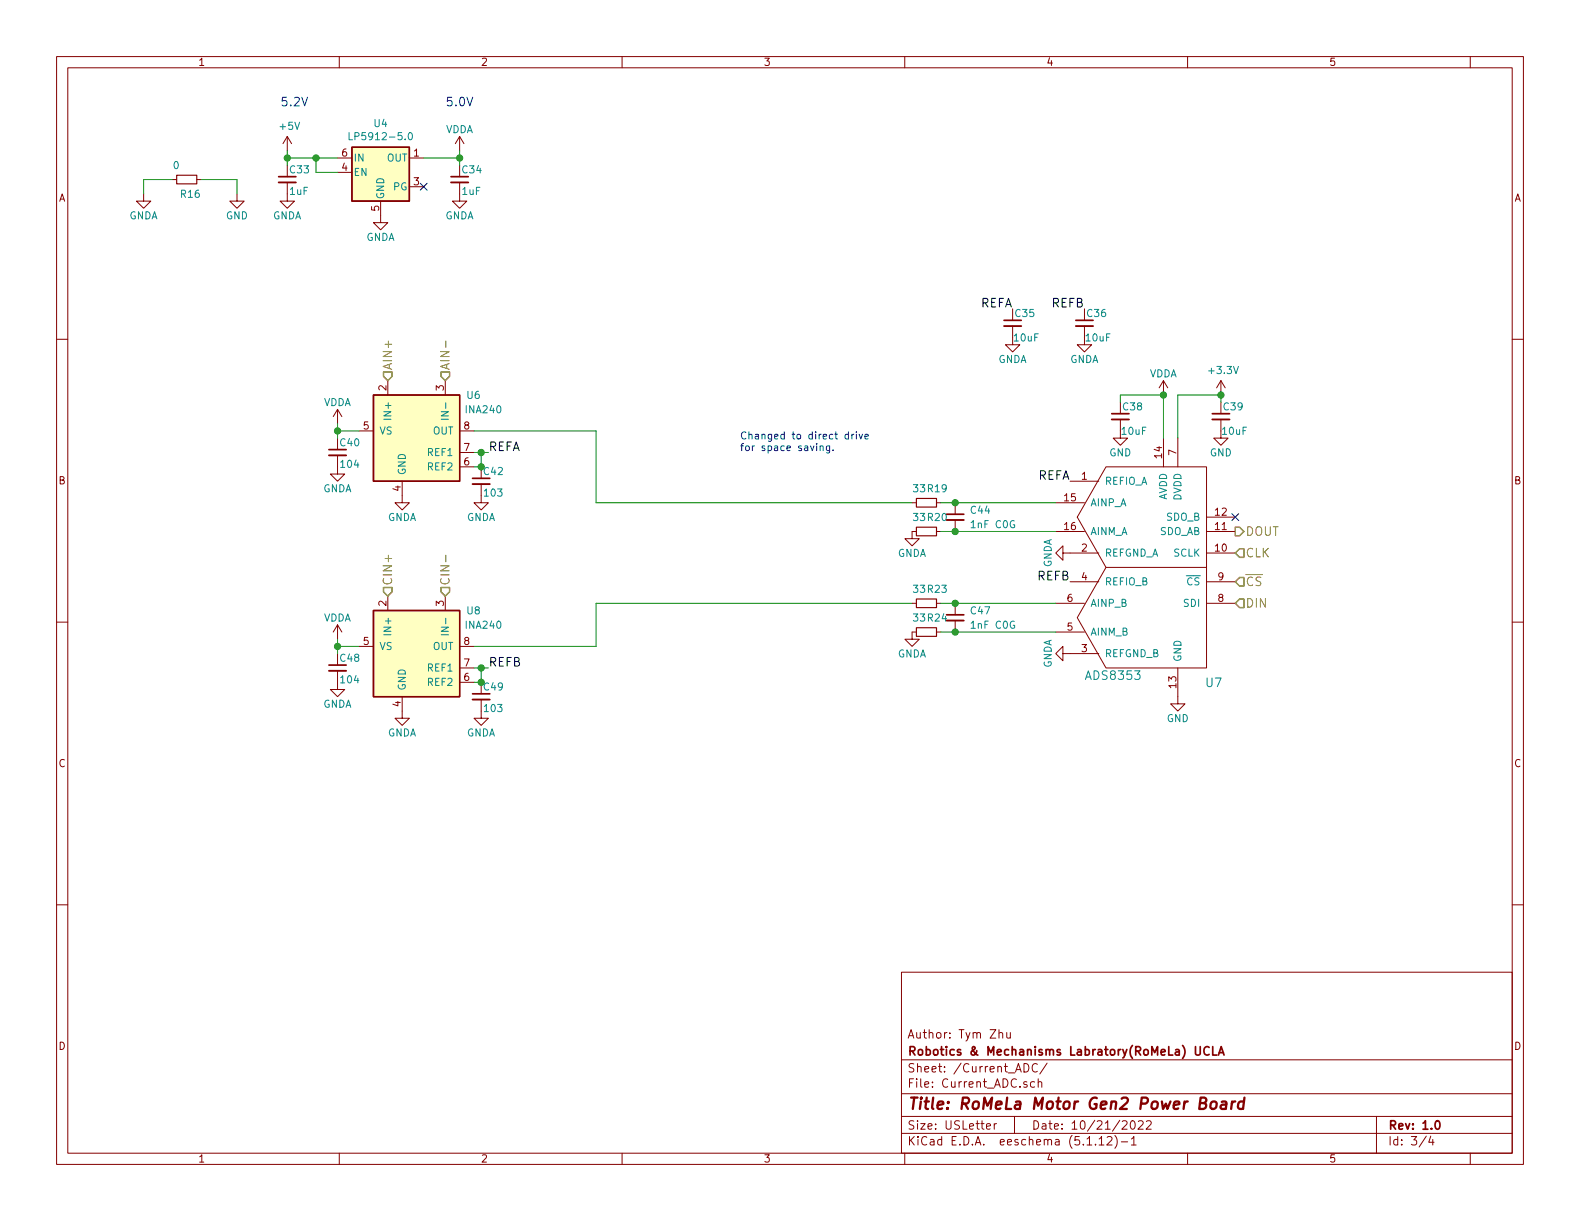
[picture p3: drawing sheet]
EESchema Schematic File Version 4
EELAYER 30 0
EELAYER END
$Descr USLetter 11000 8500
encoding utf-8
Sheet 3 4
Title "RoMeLa Motor Gen2 Power Board"
Date "10/21/2022"
Rev "1.0"
Comp "Robotics & Mechanisms Labratory(RoMeLa) UCLA"
Comment1 "Author: Tym Zhu"
Comment2 ""
Comment3 ""
Comment4 ""
$EndDescr
Text HLabel 2700 2650 1    60   Input ~ 0
AIN+
Text HLabel 3100 2650 1    60   Input ~ 0
AIN-
Text HLabel 2700 4150 1    60   Input ~ 0
CIN+
Text HLabel 3100 4150 1    60   Input ~ 0
CIN-
$Comp
L Motor_Gen2P-rescue:GND-power #PWR052
U 1 1
P 1650 1350
F 0 "#PWR052" H 1650 1100 50  0001 C CNN
F 1 "GND" H 1650 1200 50  0000 C CNN
F 2 "" H 1650 1350 50  0000 C CNN
F 3 "" H 1650 1350 50  0000 C CNN
	1    1650 1350
	1    0    0    -1  
$EndComp
$Comp
L Motor_Gen2P-rescue:GNDA-power #PWR066
U 1 1
P 2800 3450
F 0 "#PWR066" H 2800 3200 50  0001 C CNN
F 1 "GNDA" H 2800 3300 50  0000 C CNN
F 2 "" H 2800 3450 50  0000 C CNN
F 3 "" H 2800 3450 50  0000 C CNN
	1    2800 3450
	1    0    0    -1  
$EndComp
$Comp
L Motor_Gen2P-rescue:GNDA-power #PWR051
U 1 1
P 1000 1350
F 0 "#PWR051" H 1000 1100 50  0001 C CNN
F 1 "GNDA" H 1000 1200 50  0000 C CNN
F 2 "" H 1000 1350 50  0000 C CNN
F 3 "" H 1000 1350 50  0000 C CNN
	1    1000 1350
	1    0    0    -1  
$EndComp
Wire Wire Line
	1000 1250 1000 1350
Wire Wire Line
	1650 1250 1650 1350
$Comp
L Motor_Gen2P-rescue:VDDA-power #PWR062
U 1 1
P 2350 2950
F 0 "#PWR062" H 2350 2800 50  0001 C CNN
F 1 "VDDA" H 2350 3100 50  0000 C CNN
F 2 "" H 2350 2950 50  0000 C CNN
F 3 "" H 2350 2950 50  0000 C CNN
	1    2350 2950
	1    0    0    -1  
$EndComp
$Comp
L Motor_Gen2P-rescue:VDDA-power #PWR050
U 1 1
P 3200 1050
F 0 "#PWR050" H 3200 900 50  0001 C CNN
F 1 "VDDA" H 3200 1200 50  0000 C CNN
F 2 "" H 3200 1050 50  0000 C CNN
F 3 "" H 3200 1050 50  0000 C CNN
	1    3200 1050
	1    0    0    -1  
$EndComp
$Comp
L Motor_Gen2P-rescue:C_Small-Device C42
U 1 1
P 3350 3350
F 0 "C42" H 3360 3420 50  0000 L CNN
F 1 "103" H 3360 3270 50  0000 L CNN
F 2 "Capacitor_SMD:C_0402_1005Metric" H 3350 3350 50  0001 C CNN
F 3 "" H 3350 3350 50  0000 C CNN
	1    3350 3350
	1    0    0    -1  
$EndComp
$Comp
L Motor_Gen2P-rescue:R_Small-Device R19
U 1 1
P 6450 3500
F 0 "R19" V 6350 3500 50  0000 L CNN
F 1 "33" V 6350 3400 50  0000 L CNN
F 2 "Resistor_SMD:R_0402_1005Metric" H 6450 3500 50  0001 C CNN
F 3 "" H 6450 3500 50  0000 C CNN
	1    6450 3500
	0    1    1    0   
$EndComp
$Comp
L Motor_Gen2P-rescue:R_Small-Device R20
U 1 1
P 6450 3700
F 0 "R20" V 6350 3700 50  0000 L CNN
F 1 "33" V 6350 3600 50  0000 L CNN
F 2 "Resistor_SMD:R_0402_1005Metric" H 6450 3700 50  0001 C CNN
F 3 "" H 6450 3700 50  0000 C CNN
	1    6450 3700
	0    1    1    0   
$EndComp
$Comp
L Motor_Gen2P-rescue:C_Small-Device C44
U 1 1
P 6650 3600
F 0 "C44" H 6750 3650 50  0000 L CNN
F 1 "1nF C0G" H 6750 3550 50  0000 L CNN
F 2 "Capacitor_SMD:C_0402_1005Metric" H 6650 3600 50  0001 C CNN
F 3 "" H 6650 3600 50  0000 C CNN
	1    6650 3600
	1    0    0    -1  
$EndComp
$Comp
L Motor_Gen2P-rescue:C_Small-Device C39
U 1 1
P 8500 2900
F 0 "C39" H 8510 2970 50  0000 L CNN
F 1 "10uF" H 8500 2800 50  0000 L CNN
F 2 "Capacitor_SMD:C_0805_2012Metric" H 8500 2900 50  0001 C CNN
F 3 "" H 8500 2900 50  0000 C CNN
	1    8500 2900
	1    0    0    -1  
$EndComp
$Comp
L Motor_Gen2P-rescue:GNDA-power #PWR067
U 1 1
P 3350 3450
F 0 "#PWR067" H 3350 3200 50  0001 C CNN
F 1 "GNDA" H 3350 3300 50  0000 C CNN
F 2 "" H 3350 3450 50  0000 C CNN
F 3 "" H 3350 3450 50  0000 C CNN
	1    3350 3450
	1    0    0    -1  
$EndComp
$Comp
L Motor_Gen2P-rescue:GNDA-power #PWR077
U 1 1
P 2800 4950
F 0 "#PWR077" H 2800 4700 50  0001 C CNN
F 1 "GNDA" H 2800 4800 50  0000 C CNN
F 2 "" H 2800 4950 50  0000 C CNN
F 3 "" H 2800 4950 50  0000 C CNN
	1    2800 4950
	1    0    0    -1  
$EndComp
$Comp
L Motor_Gen2P-rescue:VDDA-power #PWR073
U 1 1
P 2350 4450
F 0 "#PWR073" H 2350 4300 50  0001 C CNN
F 1 "VDDA" H 2350 4600 50  0000 C CNN
F 2 "" H 2350 4450 50  0000 C CNN
F 3 "" H 2350 4450 50  0000 C CNN
	1    2350 4450
	1    0    0    -1  
$EndComp
$Comp
L Motor_Gen2P-rescue:C_Small-Device C38
U 1 1
P 7800 2900
F 0 "C38" H 7810 2970 50  0000 L CNN
F 1 "10uF" H 7800 2800 50  0000 L CNN
F 2 "Capacitor_SMD:C_0805_2012Metric" H 7800 2900 50  0001 C CNN
F 3 "" H 7800 2900 50  0000 C CNN
	1    7800 2900
	1    0    0    -1  
$EndComp
$Comp
L Motor_Gen2P-rescue:GNDA-power #PWR078
U 1 1
P 3350 4950
F 0 "#PWR078" H 3350 4700 50  0001 C CNN
F 1 "GNDA" H 3350 4800 50  0000 C CNN
F 2 "" H 3350 4950 50  0000 C CNN
F 3 "" H 3350 4950 50  0000 C CNN
	1    3350 4950
	1    0    0    -1  
$EndComp
Text HLabel 8600 3700 2    60   Output ~ 0
DOUT
Text HLabel 8600 4200 2    60   Input ~ 0
DIN
Text HLabel 8600 3850 2    60   Input ~ 0
CLK
$Comp
L Motor_Gen2P-rescue:LP5912-5.0-RoMeLa_Motor U4
U 1 1
P 2650 1200
F 0 "U4" H 2650 1542 50  0000 C CNN
F 1 "LP5912-5.0" H 2650 1451 50  0000 C CNN
F 2 "Package_SON:WSON-6-1EP_2x2mm_P0.65mm_EP1x1.6mm" H 2650 1525 50  0001 C CIN
F 3 "" H 2650 1250 50  0001 C CNN
	1    2650 1200
	1    0    0    -1  
$EndComp
Wire Wire Line
	2950 1100 3200 1100
Wire Wire Line
	3200 1100 3200 1050
Wire Wire Line
	2350 1200 2200 1200
Wire Wire Line
	2200 1200 2200 1100
Wire Wire Line
	2200 1100 2350 1100
Wire Wire Line
	2200 1100 2000 1100
Wire Wire Line
	2000 1100 2000 1050
Connection ~ 2200 1100
NoConn ~ 2950 1300
$Comp
L Motor_Gen2P-rescue:C_Small-Device C33
U 1 1
P 2000 1250
F 0 "C33" H 2010 1320 50  0000 L CNN
F 1 "1uF" H 2010 1170 50  0000 L CNN
F 2 "Capacitor_SMD:C_0603_1608Metric" H 2000 1250 50  0001 C CNN
F 3 "" H 2000 1250 50  0000 C CNN
	1    2000 1250
	1    0    0    -1  
$EndComp
Wire Wire Line
	2000 1100 2000 1150
Connection ~ 2000 1100
$Comp
L Motor_Gen2P-rescue:C_Small-Device C34
U 1 1
P 3200 1250
F 0 "C34" H 3210 1320 50  0000 L CNN
F 1 "1uF" H 3210 1170 50  0000 L CNN
F 2 "Capacitor_SMD:C_0603_1608Metric" H 3200 1250 50  0001 C CNN
F 3 "" H 3200 1250 50  0000 C CNN
	1    3200 1250
	1    0    0    -1  
$EndComp
Wire Wire Line
	3200 1100 3200 1150
Connection ~ 3200 1100
$Comp
L Motor_Gen2P-rescue:ADS8353-RoMeLa_Motor U7
U 1 1
P 7900 3600
F 0 "U7" H 8450 2450 60  0000 C CNN
F 1 "ADS8353" H 7750 2500 60  0000 C CNN
F 2 "RoMeLa_Motor:WQFN-16-1EP_3x3mm_P0.5mm_EP0.8x0.8mm" H 7800 4550 60  0001 C CNN
F 3 "" H 7900 3600 60  0001 C CNN
	1    7900 3600
	1    0    0    -1  
$EndComp
NoConn ~ 8600 3600
Text HLabel 8600 4050 2    60   Input ~ 0
~CS
Wire Wire Line
	6550 3700 6650 3700
Wire Wire Line
	6550 3500 6650 3500
$Comp
L Motor_Gen2P-rescue:+5V-power #PWR049
U 1 1
P 2000 1050
F 0 "#PWR049" H 2000 900 50  0001 C CNN
F 1 "+5V" H 2015 1223 50  0000 C CNN
F 2 "" H 2000 1050 50  0001 C CNN
F 3 "" H 2000 1050 50  0001 C CNN
	1    2000 1050
	1    0    0    -1  
$EndComp
Text Notes 1950 750  0    60   ~ 0
5.2V
Text Notes 3100 750  0    60   ~ 0
5.0V
$Comp
L Motor_Gen2P-rescue:VDDA-power #PWR059
U 1 1
P 8100 2750
F 0 "#PWR059" H 8100 2600 50  0001 C CNN
F 1 "VDDA" H 8100 2900 50  0000 C CNN
F 2 "" H 8100 2750 50  0000 C CNN
F 3 "" H 8100 2750 50  0000 C CNN
	1    8100 2750
	1    0    0    -1  
$EndComp
$Comp
L Motor_Gen2P-rescue:GND-power #PWR064
U 1 1
P 8500 3000
F 0 "#PWR064" H 8500 2750 50  0001 C CNN
F 1 "GND" H 8500 2850 50  0000 C CNN
F 2 "" H 8500 3000 50  0000 C CNN
F 3 "" H 8500 3000 50  0000 C CNN
	1    8500 3000
	1    0    0    -1  
$EndComp
$Comp
L Motor_Gen2P-rescue:GNDA-power #PWR074
U 1 1
P 7450 4550
F 0 "#PWR074" H 7450 4300 50  0001 C CNN
F 1 "GNDA" H 7450 4400 50  0000 C CNN
F 2 "" H 7450 4550 50  0000 C CNN
F 3 "" H 7450 4550 50  0000 C CNN
	1    7450 4550
	0    1    1    0   
$EndComp
$Comp
L Motor_Gen2P-rescue:GNDA-power #PWR070
U 1 1
P 7450 3850
F 0 "#PWR070" H 7450 3600 50  0001 C CNN
F 1 "GNDA" H 7450 3700 50  0000 C CNN
F 2 "" H 7450 3850 50  0000 C CNN
F 3 "" H 7450 3850 50  0000 C CNN
	1    7450 3850
	0    1    1    0   
$EndComp
$Comp
L Motor_Gen2P-rescue:GND-power #PWR076
U 1 1
P 8200 4850
F 0 "#PWR076" H 8200 4600 50  0001 C CNN
F 1 "GND" H 8200 4700 50  0000 C CNN
F 2 "" H 8200 4850 50  0000 C CNN
F 3 "" H 8200 4850 50  0000 C CNN
	1    8200 4850
	1    0    0    -1  
$EndComp
Text Label 7450 3350 2    60   ~ 0
REFA
Text Label 7450 4050 2    60   ~ 0
REFB
Text Label 7050 2150 2    60   ~ 0
REFA
Text Label 7550 2150 2    60   ~ 0
REFB
$Comp
L Motor_Gen2P-rescue:C_Small-Device C35
U 1 1
P 7050 2250
F 0 "C35" H 7060 2320 50  0000 L CNN
F 1 "10uF" H 7050 2150 50  0000 L CNN
F 2 "Capacitor_SMD:C_0805_2012Metric" H 7050 2250 50  0001 C CNN
F 3 "" H 7050 2250 50  0000 C CNN
	1    7050 2250
	1    0    0    -1  
$EndComp
$Comp
L Motor_Gen2P-rescue:C_Small-Device C36
U 1 1
P 7550 2250
F 0 "C36" H 7560 2320 50  0000 L CNN
F 1 "10uF" H 7550 2150 50  0000 L CNN
F 2 "Capacitor_SMD:C_0805_2012Metric" H 7550 2250 50  0001 C CNN
F 3 "" H 7550 2250 50  0000 C CNN
	1    7550 2250
	1    0    0    -1  
$EndComp
$Comp
L Motor_Gen2P-rescue:GNDA-power #PWR057
U 1 1
P 7050 2350
F 0 "#PWR057" H 7050 2100 50  0001 C CNN
F 1 "GNDA" H 7050 2200 50  0000 C CNN
F 2 "" H 7050 2350 50  0000 C CNN
F 3 "" H 7050 2350 50  0000 C CNN
	1    7050 2350
	1    0    0    -1  
$EndComp
$Comp
L Motor_Gen2P-rescue:GNDA-power #PWR058
U 1 1
P 7550 2350
F 0 "#PWR058" H 7550 2100 50  0001 C CNN
F 1 "GNDA" H 7550 2200 50  0000 C CNN
F 2 "" H 7550 2350 50  0000 C CNN
F 3 "" H 7550 2350 50  0000 C CNN
	1    7550 2350
	1    0    0    -1  
$EndComp
Wire Wire Line
	6650 3700 7350 3700
Connection ~ 6650 3700
Wire Wire Line
	7350 3500 6650 3500
Connection ~ 6650 3500
$Comp
L Motor_Gen2P-rescue:GNDA-power #PWR069
U 1 1
P 6350 3700
F 0 "#PWR069" H 6350 3450 50  0001 C CNN
F 1 "GNDA" H 6350 3550 50  0000 C CNN
F 2 "" H 6350 3700 50  0000 C CNN
F 3 "" H 6350 3700 50  0000 C CNN
	1    6350 3700
	1    0    0    -1  
$EndComp
$Comp
L Motor_Gen2P-rescue:R_Small-Device R23
U 1 1
P 6450 4200
F 0 "R23" V 6350 4200 50  0000 L CNN
F 1 "33" V 6350 4100 50  0000 L CNN
F 2 "Resistor_SMD:R_0402_1005Metric" H 6450 4200 50  0001 C CNN
F 3 "" H 6450 4200 50  0000 C CNN
	1    6450 4200
	0    1    1    0   
$EndComp
$Comp
L Motor_Gen2P-rescue:R_Small-Device R24
U 1 1
P 6450 4400
F 0 "R24" V 6350 4400 50  0000 L CNN
F 1 "33" V 6350 4300 50  0000 L CNN
F 2 "Resistor_SMD:R_0402_1005Metric" H 6450 4400 50  0001 C CNN
F 3 "" H 6450 4400 50  0000 C CNN
	1    6450 4400
	0    1    1    0   
$EndComp
$Comp
L Motor_Gen2P-rescue:C_Small-Device C47
U 1 1
P 6650 4300
F 0 "C47" H 6750 4350 50  0000 L CNN
F 1 "1nF C0G" H 6750 4250 50  0000 L CNN
F 2 "Capacitor_SMD:C_0402_1005Metric" H 6650 4300 50  0001 C CNN
F 3 "" H 6650 4300 50  0000 C CNN
	1    6650 4300
	1    0    0    -1  
$EndComp
Wire Wire Line
	6550 4400 6650 4400
Wire Wire Line
	6550 4200 6650 4200
Wire Wire Line
	6650 4400 7350 4400
Connection ~ 6650 4400
Wire Wire Line
	7350 4200 6650 4200
Connection ~ 6650 4200
$Comp
L Motor_Gen2P-rescue:GNDA-power #PWR072
U 1 1
P 6350 4400
F 0 "#PWR072" H 6350 4150 50  0001 C CNN
F 1 "GNDA" H 6350 4250 50  0000 C CNN
F 2 "" H 6350 4400 50  0000 C CNN
F 3 "" H 6350 4400 50  0000 C CNN
	1    6350 4400
	1    0    0    -1  
$EndComp
Wire Wire Line
	3300 4500 4150 4500
Wire Wire Line
	4150 4500 4150 4200
Wire Wire Line
	3300 3000 4150 3000
Wire Wire Line
	2350 2950 2350 3000
Wire Wire Line
	2350 3000 2500 3000
Wire Wire Line
	2350 4450 2350 4500
Wire Wire Line
	2350 4500 2500 4500
$Comp
L Motor_Gen2P-rescue:C_Small-Device C40
U 1 1
P 2350 3150
F 0 "C40" H 2360 3220 50  0000 L CNN
F 1 "104" H 2360 3070 50  0000 L CNN
F 2 "Capacitor_SMD:C_0402_1005Metric" H 2350 3150 50  0001 C CNN
F 3 "" H 2350 3150 50  0000 C CNN
	1    2350 3150
	1    0    0    -1  
$EndComp
$Comp
L Motor_Gen2P-rescue:C_Small-Device C48
U 1 1
P 2350 4650
F 0 "C48" H 2360 4720 50  0000 L CNN
F 1 "104" H 2360 4570 50  0000 L CNN
F 2 "Capacitor_SMD:C_0402_1005Metric" H 2350 4650 50  0001 C CNN
F 3 "" H 2350 4650 50  0000 C CNN
	1    2350 4650
	1    0    0    -1  
$EndComp
Wire Wire Line
	2350 4550 2350 4500
Connection ~ 2350 4500
Wire Wire Line
	2350 3050 2350 3000
Connection ~ 2350 3000
$Comp
L Motor_Gen2P-rescue:GNDA-power #PWR065
U 1 1
P 2350 3250
F 0 "#PWR065" H 2350 3000 50  0001 C CNN
F 1 "GNDA" H 2350 3100 50  0000 C CNN
F 2 "" H 2350 3250 50  0000 C CNN
F 3 "" H 2350 3250 50  0000 C CNN
	1    2350 3250
	1    0    0    -1  
$EndComp
$Comp
L Motor_Gen2P-rescue:GNDA-power #PWR075
U 1 1
P 2350 4750
F 0 "#PWR075" H 2350 4500 50  0001 C CNN
F 1 "GNDA" H 2350 4600 50  0000 C CNN
F 2 "" H 2350 4750 50  0000 C CNN
F 3 "" H 2350 4750 50  0000 C CNN
	1    2350 4750
	1    0    0    -1  
$EndComp
Text Label 3400 3150 0    60   ~ 0
REFA
Wire Wire Line
	3300 3250 3350 3250
Wire Wire Line
	3350 3250 3350 3150
Wire Wire Line
	3300 3150 3350 3150
Wire Wire Line
	3350 3150 3400 3150
Connection ~ 3350 3150
Text Label 3400 4650 0    60   ~ 0
REFB
Wire Wire Line
	3300 4750 3350 4750
Wire Wire Line
	3350 4750 3350 4650
Wire Wire Line
	3350 4650 3300 4650
Wire Wire Line
	3400 4650 3350 4650
Connection ~ 3350 4650
Connection ~ 3350 3250
$Comp
L Motor_Gen2P-rescue:C_Small-Device C49
U 1 1
P 3350 4850
F 0 "C49" H 3360 4920 50  0000 L CNN
F 1 "103" H 3360 4770 50  0000 L CNN
F 2 "Capacitor_SMD:C_0402_1005Metric" H 3350 4850 50  0001 C CNN
F 3 "" H 3350 4850 50  0000 C CNN
	1    3350 4850
	1    0    0    -1  
$EndComp
Connection ~ 3350 4750
$Comp
L Motor_Gen2P-rescue:R_Small-Device R16
U 1 1
P 1300 1250
F 0 "R16" V 1400 1200 50  0000 L CNN
F 1 "0" V 1200 1150 50  0000 L CNN
F 2 "NetTie:NetTie-2_SMD_Pad0.5mm" H 1300 1250 50  0001 C CNN
F 3 "" H 1300 1250 50  0000 C CNN
	1    1300 1250
	0    1    1    0   
$EndComp
Wire Wire Line
	1000 1250 1200 1250
Wire Wire Line
	1400 1250 1650 1250
Wire Wire Line
	8100 2750 8100 3050
Wire Wire Line
	7800 2800 7800 2750
Wire Wire Line
	7800 2750 8100 2750
Connection ~ 8100 2750
$Comp
L Motor_Gen2P-rescue:GND-power #PWR063
U 1 1
P 7800 3000
F 0 "#PWR063" H 7800 2750 50  0001 C CNN
F 1 "GND" H 7800 2850 50  0000 C CNN
F 2 "" H 7800 3000 50  0000 C CNN
F 3 "" H 7800 3000 50  0000 C CNN
	1    7800 3000
	1    0    0    -1  
$EndComp
$Comp
L Motor_Gen2P-rescue:+3.3V-power #PWR060
U 1 1
P 8500 2750
F 0 "#PWR060" H 8500 2600 50  0001 C CNN
F 1 "+3.3V" H 8515 2923 50  0000 C CNN
F 2 "" H 8500 2750 50  0001 C CNN
F 3 "" H 8500 2750 50  0001 C CNN
	1    8500 2750
	1    0    0    -1  
$EndComp
Wire Wire Line
	8500 2750 8200 2750
Wire Wire Line
	8200 2750 8200 3050
Wire Wire Line
	8500 2750 8500 2800
Connection ~ 8500 2750
$Comp
L Motor_Gen2-rescue:INA240-RoMeLa_Motor U8
U 1 1
P 2900 4550
AR Path="/5E193697" Ref="U8"  Part="1" 
AR Path="/5828F3AC/5E193697" Ref="U8"  Part="1" 
F 0 "U8" H 3350 4850 50  0000 R CNN
F 1 "INA240" H 3500 4750 50  0000 R CNN
F 2 "Package_SO:TSSOP-8_4.4x3mm_P0.65mm" H 3100 4200 50  0001 L CNN
F 3 "" H 3550 3850 50  0001 C CNN
	1    2900 4550
	1    0    0    -1  
$EndComp
$Comp
L Motor_Gen2-rescue:INA240-RoMeLa_Motor U6
U 1 1
P 2900 3050
AR Path="/5E18A03E" Ref="U6"  Part="1" 
AR Path="/5828F3AC/5E18A03E" Ref="U6"  Part="1" 
F 0 "U6" H 3350 3350 50  0000 R CNN
F 1 "INA240" H 3500 3250 50  0000 R CNN
F 2 "Package_SO:TSSOP-8_4.4x3mm_P0.65mm" H 3100 2700 50  0001 L CNN
F 3 "" H 3550 2350 50  0001 C CNN
	1    2900 3050
	1    0    0    -1  
$EndComp
$Comp
L Motor_Gen2P-rescue:GNDA-power #PWR0122
U 1 1
P 2000 1350
F 0 "#PWR0122" H 2000 1100 50  0001 C CNN
F 1 "GNDA" H 2000 1200 50  0000 C CNN
F 2 "" H 2000 1350 50  0000 C CNN
F 3 "" H 2000 1350 50  0000 C CNN
	1    2000 1350
	1    0    0    -1  
$EndComp
$Comp
L Motor_Gen2P-rescue:GNDA-power #PWR0123
U 1 1
P 2650 1500
F 0 "#PWR0123" H 2650 1250 50  0001 C CNN
F 1 "GNDA" H 2650 1350 50  0000 C CNN
F 2 "" H 2650 1500 50  0000 C CNN
F 3 "" H 2650 1500 50  0000 C CNN
	1    2650 1500
	1    0    0    -1  
$EndComp
$Comp
L Motor_Gen2P-rescue:GNDA-power #PWR0124
U 1 1
P 3200 1350
F 0 "#PWR0124" H 3200 1100 50  0001 C CNN
F 1 "GNDA" H 3200 1200 50  0000 C CNN
F 2 "" H 3200 1350 50  0000 C CNN
F 3 "" H 3200 1350 50  0000 C CNN
	1    3200 1350
	1    0    0    -1  
$EndComp
Wire Wire Line
	4150 3500 6350 3500
Wire Wire Line
	4150 4200 6350 4200
Wire Wire Line
	4150 3000 4150 3500
Text Notes 5150 3150 0    50   ~ 0
Changed to direct drive \nfor space saving.
$EndSCHEMATC
